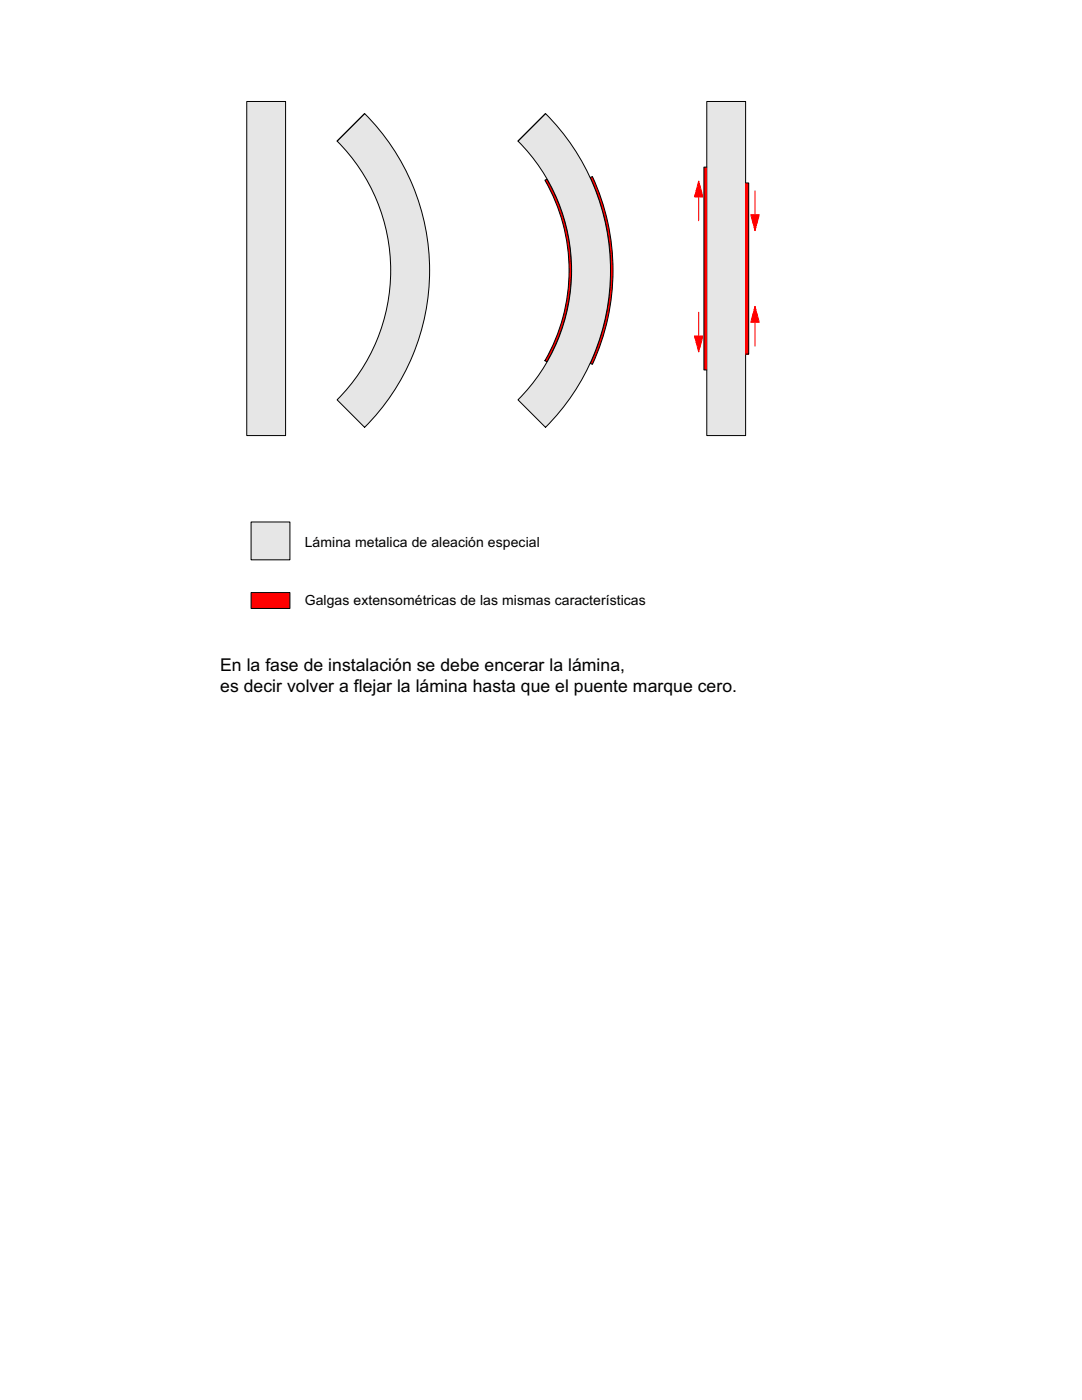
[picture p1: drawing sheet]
<svg xmlns="http://www.w3.org/2000/svg" width="216mm" height="279mm" viewBox="0 0 216 279" stroke-linecap="round" stroke-linejoin="round" font-family="sans-serif">
<path d="M72.8 22.7a44.3 44.3 0 0 1 0 62.6l-5.5-5.5a36.5 36.5 0 0 0 0-51.6z" fill-rule="evenodd" fill="#e6e6e6"/>
<path d="M72.8 22.7a44.3 44.3 0 0 1 0 62.6l-5.5-5.5a36.5 36.5 0 0 0 0-51.6zM72.8 22.7l-5.5 5.5" fill="none" stroke="#000" stroke-width=".2"/>
<path d="M49.2 20.3h7.8v66.6h-7.8z" fill-rule="evenodd" fill="#e6e6e6"/>
<path d="M49.2 20.3h7.8v66.6h-7.8z" fill="none" stroke="#000" stroke-width=".2"/>
<path d="M141 20.3h7.8v66.6h-7.8z" fill-rule="evenodd" fill="#e6e6e6"/>
<path d="M141 20.3h7.8v66.6h-7.8z" fill="none" stroke="#000" stroke-width=".2"/>
<path d="M140.5 33.4h.5v40.4h-.5z" fill="#f00"/>
<path d="M141 33.4h-.5v40.4h.5" fill="none" stroke="#000" stroke-width=".2"/>
<path d="M148.8 36.5h.6v34.2h-.6z" fill="#f00"/>
<path d="M148.8 36.5h.6v34.2h-.6" fill="none" stroke="#000" stroke-width=".2"/>
<path d="M150.7 38.1v4.8M149.8 42.9h1.7l-.8 3.1z" fill="none" stroke="#f00" stroke-width=".2"/>
<path d="M149.8 42.9h1.7l-.8 3.1z" fill="#f00"/>
<path d="M150.7 61.1l.8 3.2h-1.7zM150.7 64.3v4.8" fill="none" stroke="#f00" stroke-width=".2"/>
<path d="M150.7 61.1l.8 3.2h-1.7z" fill="#f00"/>
<path d="M139.4 36.1l.9 3.2h-1.7zM139.4 39.3v4.8" fill="none" stroke="#f00" stroke-width=".2"/>
<path d="M139.4 36.1l.9 3.2h-1.7z" fill="#f00"/>
<path d="M138.6 67.1h1.7l-.9 3.1zM139.4 62.3v4.8" fill="none" stroke="#f00" stroke-width=".2"/>
<g fill="#f00">
<path d="M138.6 67.1h1.7l-.9 3.1z"/>
<path d="M117.8 35.4l.4-.2a44.8 44.8 0 0 1 0 37.5l-.4-.2a44.3 44.3 0 0 0 0-37.1z" fill-rule="evenodd"/>
</g>
<path d="M117.8 35.4l.4-.2a44.8 44.8 0 0 1 0 37.5l-.4-.2a44.3 44.3 0 0 0 0-37.1z" fill="none" stroke="#000" stroke-width=".2"/>
<path d="M108.7 36l.5-.3a36.5 36.5 0 0 1 0 36.5l-.5-.2a36 36 0 0 0 0-36z" fill-rule="evenodd" fill="#f00"/>
<path d="M108.7 36l.5-.3a36.5 36.5 0 0 1 0 36.5l-.5-.2a36 36 0 0 0 0-36z" fill="none" stroke="#000" stroke-width=".2"/>
<path d="M108.9 22.7a44.3 44.3 0 0 1 0 62.6l-5.5-5.5a36.5 36.5 0 0 0 0-51.6z" fill-rule="evenodd" fill="#e6e6e6"/>
<path d="M108.9 22.7a44.3 44.3 0 0 1 0 62.6l-5.5-5.5a36.5 36.5 0 0 0 0-51.6zM108.9 22.7l-5.5 5.5" fill="none" stroke="#000" stroke-width=".2"/>
<path d="M50.1 104.2h7.8v7.5h-7.8z" fill-rule="evenodd" fill="#e6e6e6"/>
<path d="M50.1 104.2h7.8v7.5h-7.8z" fill="none" stroke="#000" stroke-width=".2"/>
<path d="M50.1 118.3h7.8v3.1h-7.8z" fill-rule="evenodd" fill="#f00"/>
<path d="M50.1 118.3h7.8v3.1h-7.8z" fill="none" stroke="#000" stroke-width=".2"/>
<g font-size="3.5">
<text x="43.9" y="134">En la fase de instalación se debe encerar la lámina,</text>
<text x="43.9" y="138">es decir volver a flejar la lámina hasta que el puente marque cero.</text>
</g>
<g font-size="2.8">
<text x="60.8" y="109.2">Lámina metalica de aleación especial</text>
<text x="60.8" y="120.7">Galgas extensométricas de las mismas características</text>
</g>
</svg>
